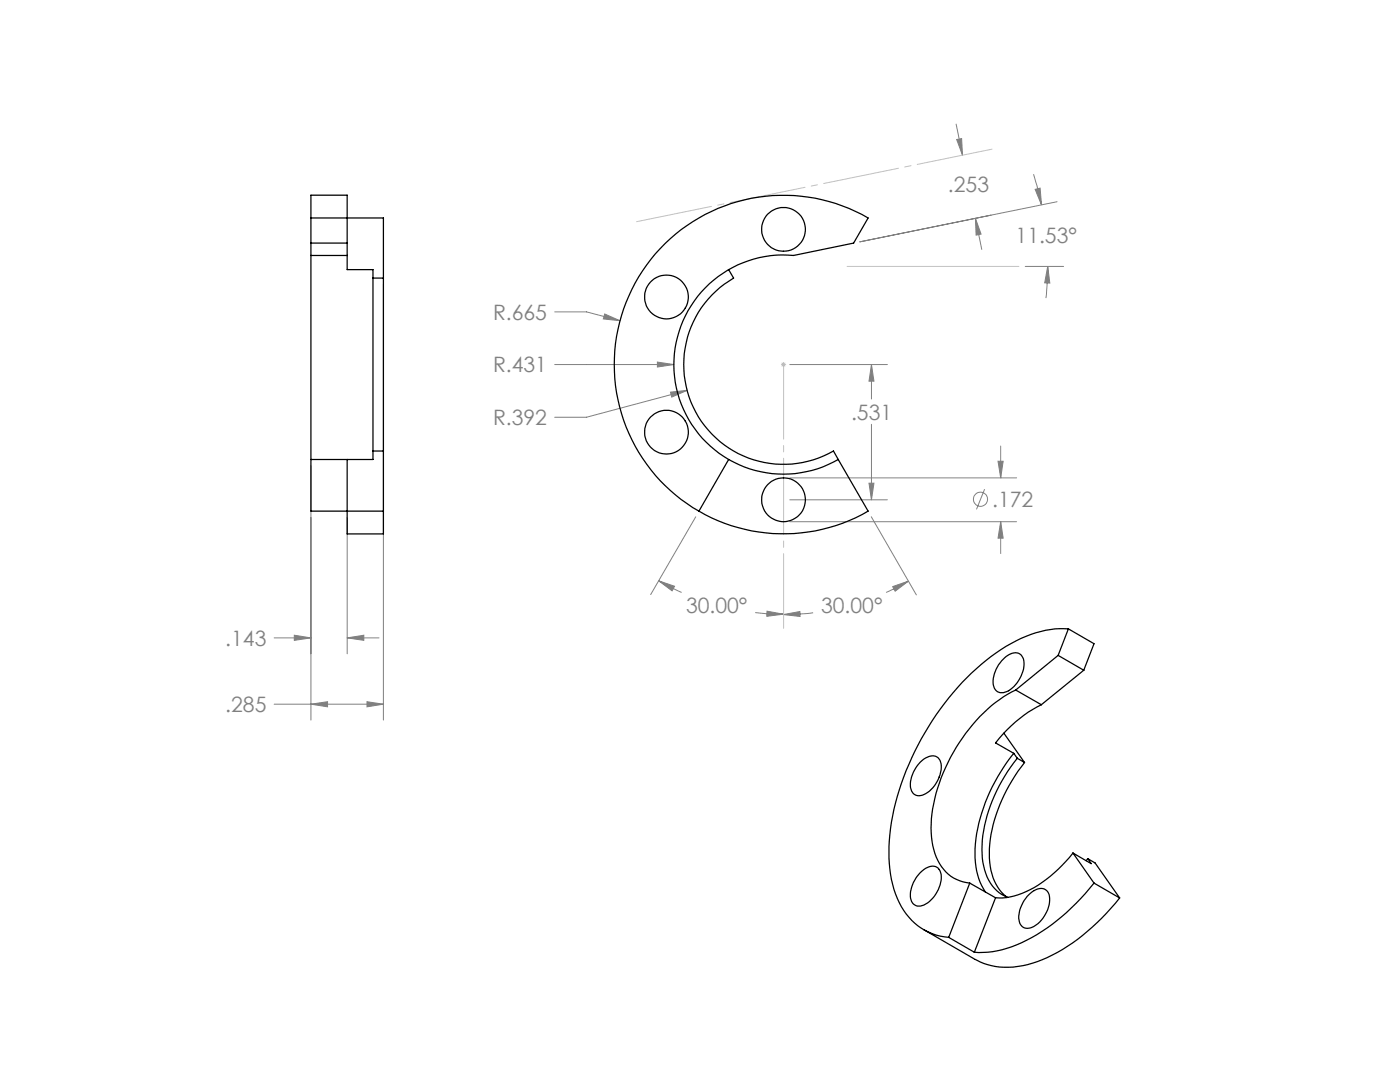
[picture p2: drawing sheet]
<svg xmlns="http://www.w3.org/2000/svg" width="279mm" height="216mm" viewBox="0 0 279 216" stroke-linecap="round" stroke-linejoin="round" font-family="sans-serif">
<g fill="none" stroke="#808080" stroke-width=".2">
<path d="M190.8 24.8l1.3 6.2M190.9 27.8l1-.1 .2 3.3zM206.3 34.7l1.6 6.2M206.6 37.8l1-.3 .3 3.4zM76.5 56.8v86.9M194.7 43.6l1.1 3.1-1 .2zM194.7 43.6l1.2 6.2M204.6 53.2h7.7M209.1 53.2l.4 3.3-1-.1zM209.1 53.2l-.4 6.3M211 40.3l-39.4 8M110.7 72.7h23.8"/>
<path d="M110.7 62.2h6.4l6.6 1.8M120.7 62.7l3 1.3-3.3-.4zM131.2 72.2l3.3 .5-3.3 .5zM133.8 78.2l3.3-.3-3 1.3zM137.1 77.9l-20 5.4h-6.4M157.6 72.7h19.5M173.9 72.7l.5 3.4h-1zM173.9 72.7v6.9M62.1 93v50.7M157.6 99.7h19.5M157.6 95.4h45.3M173.4 96.4h1l-.5 3.3z"/>
<path d="M173.9 84.7v15M196.5 97.6l-1.6 4M199.2 92h1l-.5 3.4zM199.7 89v6.4M69.3 103.3v27.2M131.4 115.9l3.2 1.1-.5 .9zM131.4 115.9l4.6 2.3M138.9 103.1l-9 15.5M157.6 104.1h45.3M173.9 103.1l9 15.6M178.2 117.1l3.1-1.1-2.7 2zM181.3 116l-4.5 2.2"/>
<path d="M199.7 104.1l.5 3.3h-1zM199.7 104.1v6.4M54.7 127.3h7.4M58.7 126.8l3.4 .5-3.4 .5zM69.3 127.3l3.3-.5v1zM69.3 127.3h6.3M150.7 122.2l5.7 .4M153.1 122l3.3 .6-3.4 .4zM156.4 122.6l3.2-.6 .1 1zM162.3 122.3l-3 .3h-2.9M54.7 140.5h21.8M62.1 140.5l3.3-.5v1z"/>
<path d="M73.2 140l3.3 .5-3.3 .5z"/>
<circle cx="195.7" cy="99.6" r="1.42"/>
</g>
<path d="M169.1 53.2h34.2M155.9 72.7h1M156 72.4l.7 .7M156.4 72.2v1M156.7 72.4l-.7 .7" fill="none" stroke="#c0c0c0" stroke-width=".2"/>
<path d="M156.4 72.7v52.7" fill="none" stroke="#c0c0c0" stroke-width=".2" stroke-dasharray="15.2 1.3 1.3 1.3" stroke-dashoffset=".3"/>
<path d="M125.9 44.5l73.2-15" fill="none" stroke="#c0c0c0" stroke-width=".2" stroke-dasharray="15.2 1.3 1.3 1.3" stroke-dashoffset="-1.2"/>
<g fill="#808080">
<path d="M131.4 115.9l3.2 1.1-.5 .9zM153.1 122l3.3 .6-3.4 .4zM156.4 122.6l3.2-.6 .1 1zM178.2 117.1l3.1-1.1-2.7 2zM173.9 72.7l.5 3.4h-1zM173.4 96.4h1l-.5 3.3zM190.9 27.8l1-.1 .2 3.3zM194.7 43.6l1.1 3.1-1 .2zM209.1 53.2l.4 3.3-1-.1zM206.6 37.8l1-.3 .3 3.4z"/>
<path d="M120.7 62.7l-.3 .9 3.3 .4zM131.2 72.2v1l3.3-.5zM133.8 78.2l.3 1 3-1.3zM199.2 92h1l-.5 3.4zM199.7 104.1l.5 3.3h-1zM73.2 140l3.3 .5-3.3 .5zM62.1 140.5l3.3-.5v1zM69.3 127.3l3.3-.5v1zM58.7 126.8l3.4 .5-3.4 .5z"/>
</g>
<g fill="none" stroke="#000" stroke-width=".25">
<path d="M62.1 43.5v-4.6h7.2v12.1M62.1 51v40.7M62.1 43.5h14.4v12M62.1 43.5v7.5M62.1 48.5h7.2M62.1 51h7.2M69.3 51v2.8h5.1v1.7M74.4 55.5v34.5M74.4 55.5h2.1M76.5 55.5v34.5M145.4 53.8l1 1.7a19.9 19.9 0 0 0-7.3 27.2 19.9 19.9 0 0 0 27.2 7.3l1 1.7M62.1 91.7v10.3h14.4"/>
<path d="M69.3 91.7v14.8h7.2v-4.5M74.4 90v1.7h-12.3M74.4 90h2.1M76.5 90v12M145.4 91.7a21.9 21.9 0 0 1-9.9-25.6 21.9 21.9 0 0 1 22.9-15.1l12-2.5 2.8-5a33.8 33.8 0 0 0-46.1 12.3 33.8 33.8 0 0 0 12.4 46.2M145.4 91.7a21.9 21.9 0 0 0 21.9 0M145.4 91.7l-5.9 10.3M167.3 91.7l5.9 10.3a33.8 33.8 0 0 1-33.7 0M199.9 131.9a3.4 3.4 0 0 1 3.4-1.5 2.36 2.36 0 0 1 1 2.7 6.3 6.3 0 0 1-4.1 5.1 1.79 1.79 0 0 1-2-2 6.9 6.9 0 0 1 1.7-4.3zM202.7 137.7a30.6 30.6 0 0 0-13.5 14.5 28.1 28.1 0 0 0-3.2 15.8 9 9 0 0 0 6.2 8l1.3 .2M202.7 137.7l5.1 2.9M211.2 130.8l-8.5 6.9"/>
<path d="M211.2 130.8l5.1 2.9M213.2 125.5a21.7 21.7 0 0 0-13.4 4.1 53.6 53.6 0 0 0-19.5 25.5 38.9 38.9 0 0 0-2.4 20.4 14 14 0 0 0 7.4 10.5l1.5 .6 2.5 .4M213.2 125.5l5.1 2.9-2 5.3M213.2 125.5l-2 5.3M216.3 133.7l-8.5 6.9M183.7 152a2.71 2.71 0 0 1 3.6-.8 4.2 4.2 0 0 1-.3 4.8 4.6 4.6 0 0 1-3.9 2.8 2.23 2.23 0 0 1-1.4-2.9 7.2 7.2 0 0 1 2-3.9zM200.3 146.3l4.2 5.9M202.3 150.3a33.2 33.2 0 0 0-7.7 20.9 12.3 12.3 0 0 0 2.1 6.8M202.3 150.3l.7 1M203 151.3a30.8 30.8 0 0 0-7 18.2 10.7 10.7 0 0 0 3.4 8.7l1.7 .9M203 151.3l1.5 .9M204.5 152.2a31.7 31.7 0 0 0-7.1 17.2 11.7 11.7 0 0 0 3 9.2l.5 .4"/>
<path d="M207.8 140.6a27.2 27.2 0 0 0-9.1 7.6l3.6 2.1M183.7 174.1a2.68 2.68 0 0 1 3.6-.9 4.2 4.2 0 0 1-.3 4.8 4.5 4.5 0 0 1-3.9 2.8 2.24 2.24 0 0 1-1.4-2.9 7 7 0 0 1 2-3.8zM193.5 176.2l-4.2 10.8M193.5 176.2l5.2 2.9M198.7 179.1l-4.2 10.9M205 178.9a3.5 3.5 0 0 1 3.4-1.5 2.29 2.29 0 0 1 1 2.7 6.2 6.2 0 0 1-4 5.1 1.78 1.78 0 0 1-2.1-2 6.9 6.9 0 0 1 1.7-4.3zM214.1 170.2a23.3 23.3 0 0 1-12.5 8.8l-1.5 .2-1.4-.1M214.1 170.2l4.2 6M214.1 170.2l3.7 2.1-.7-1M217.1 171.3l1.4 .9 4.9 7M217.1 171.3l-.4 .4M218.3 176.2a39.5 39.5 0 0 1-16.4 12.7 17.1 17.1 0 0 1-7.4 1.1"/>
<path d="M218.3 176.2l5.1 3M223.4 179.2a39.5 39.5 0 0 1-16.4 12.7 14.9 14.9 0 0 1-12.4-.4l-10.2-6M189.3 187l5.2 3"/>
<circle cx="133" cy="59.3" r="4.4"/>
<circle cx="156.4" cy="45.8" r="4.4"/>
<circle cx="133" cy="86.2" r="4.4"/>
<circle cx="156.4" cy="99.7" r="4.4"/>
</g>
<g font-size="4.2" fill="#808080">
<text x="189.2" y="38.3">.253</text>
<text x="202.7" y="48.6">11.53°</text>
<text x="98.4" y="63.8">R.665</text>
<text x="98.4" y="74.3">R.431</text>
<text x="169.8" y="83.7">.531</text>
<text x="98.4" y="84.9">R.392</text>
<text x="198" y="101.2">.172</text>
<text x="136.9" y="122.3">30.00°</text>
<text x="163.9" y="122.3">30.00°</text>
<text x="45" y="128.8">.143</text>
<text x="45" y="142.1">.285</text>
</g>
</svg>
